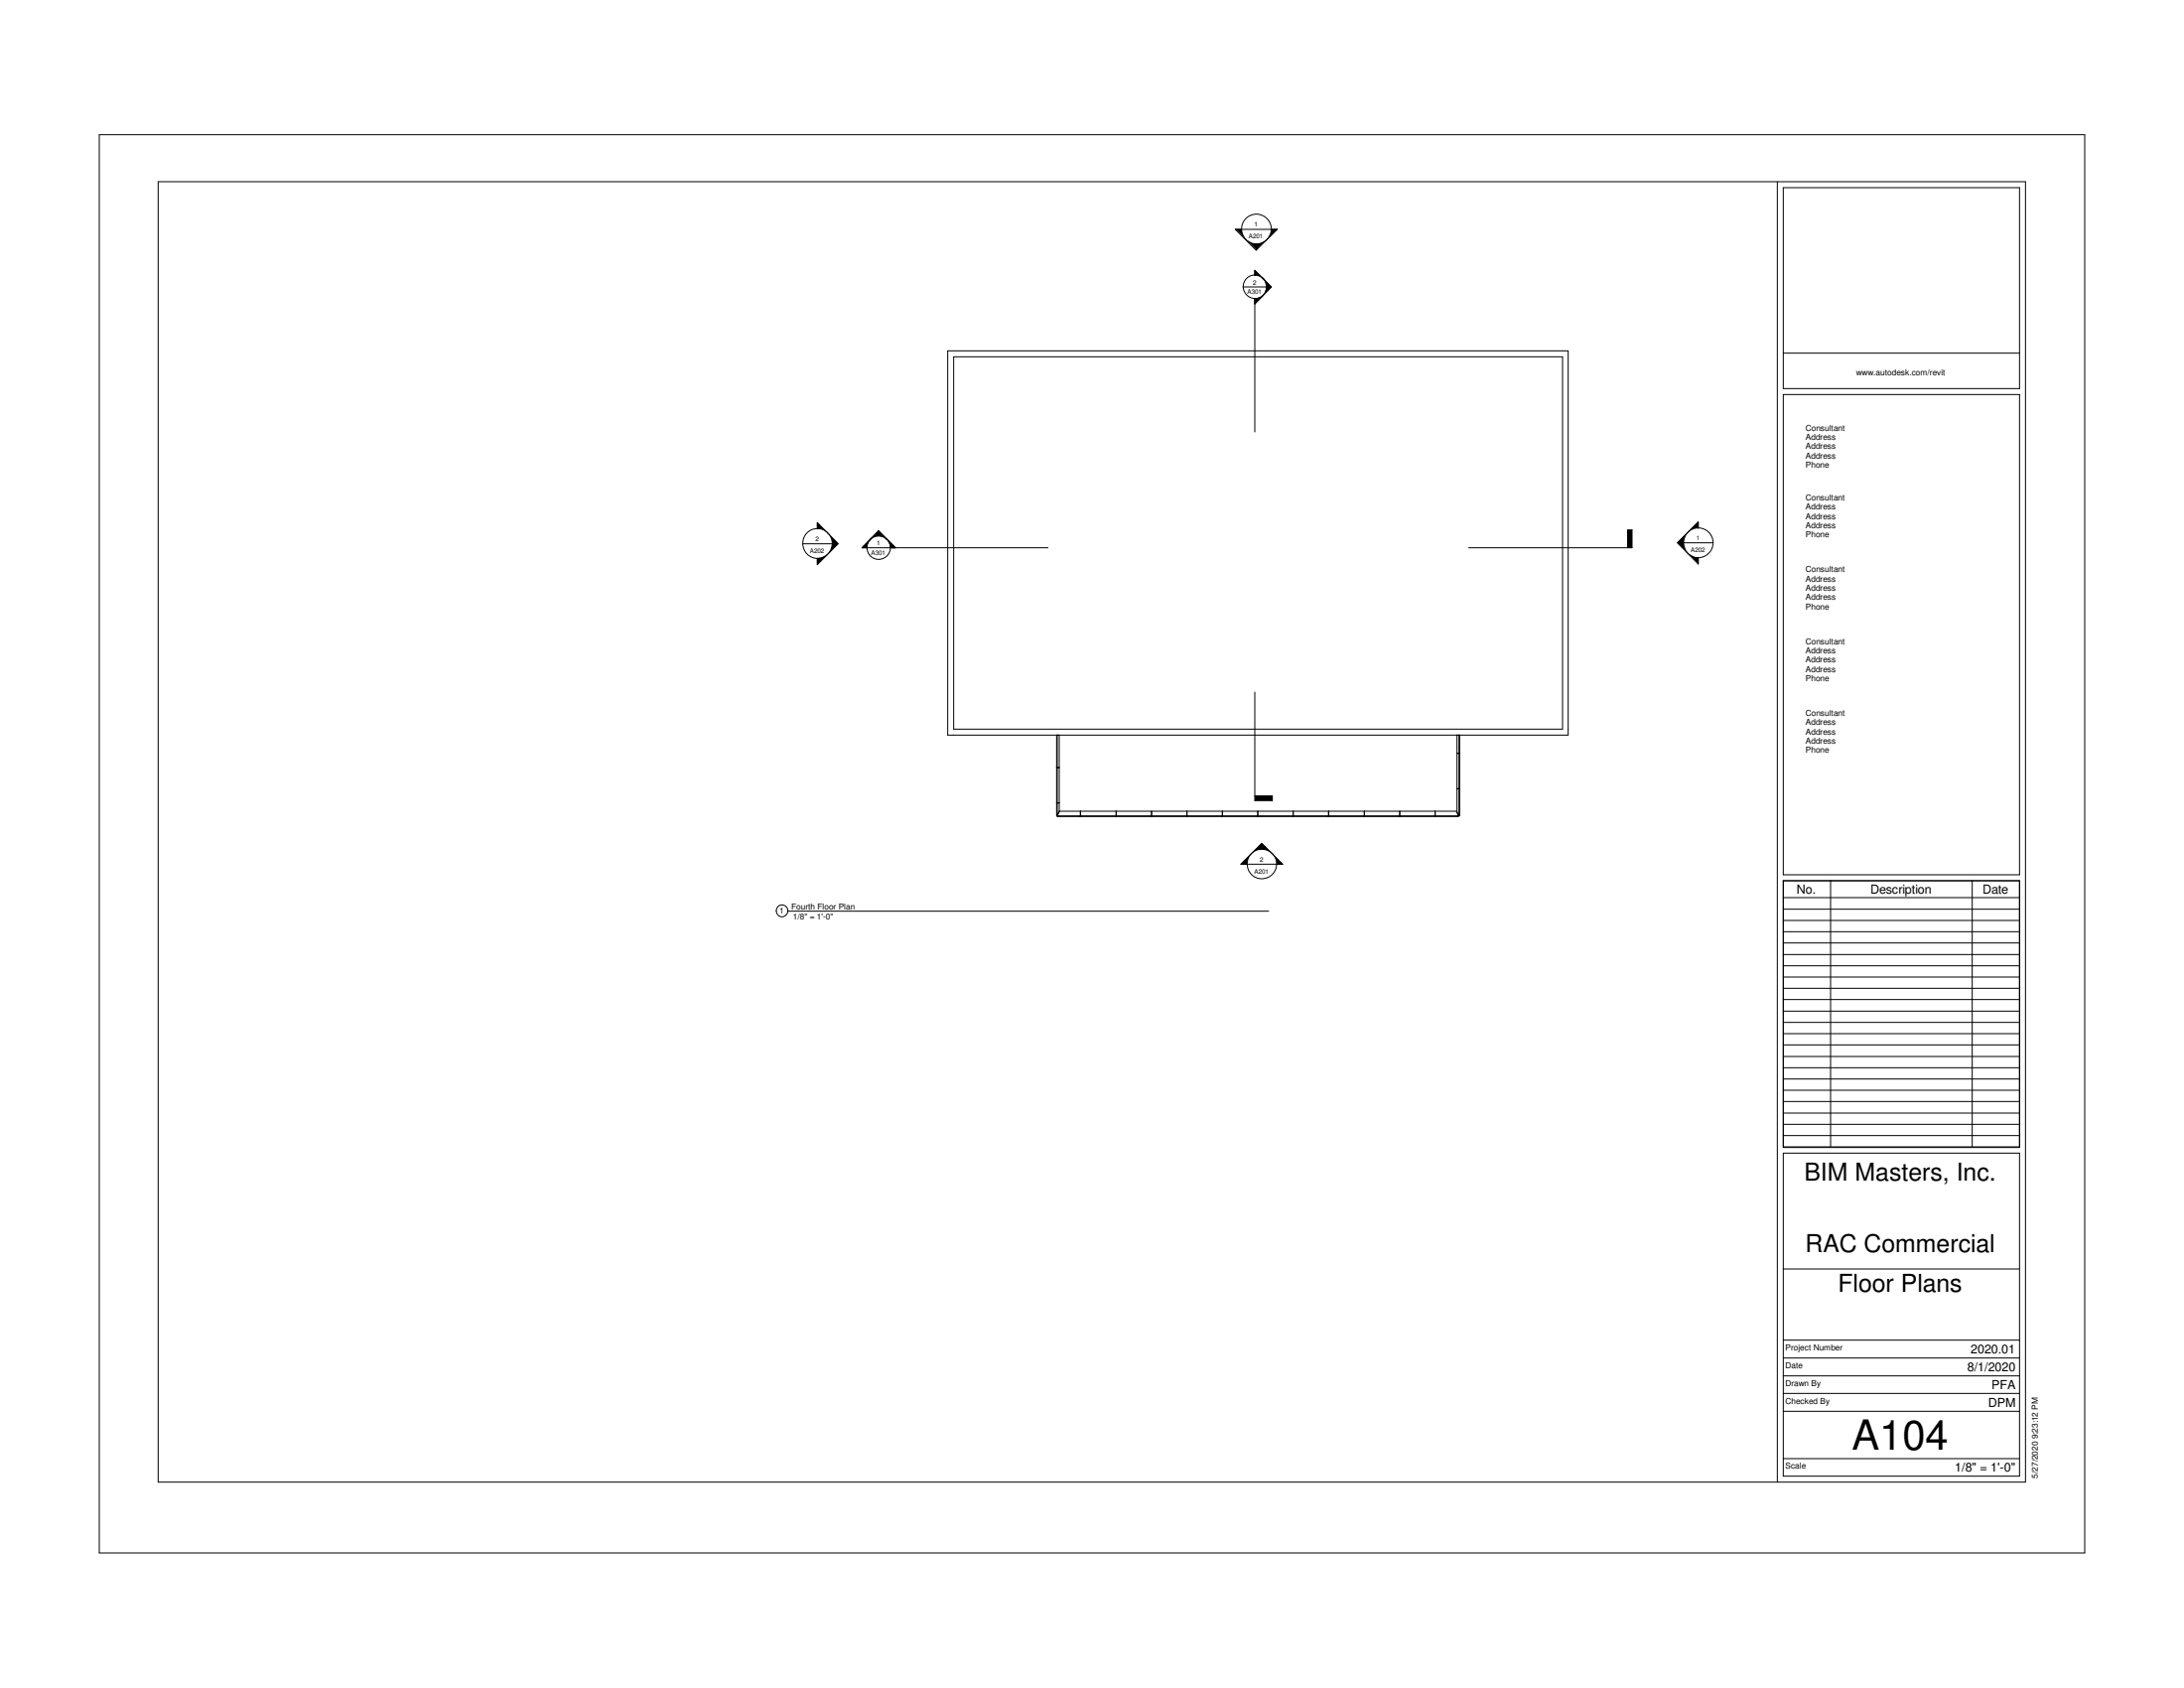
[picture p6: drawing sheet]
<svg xmlns="http://www.w3.org/2000/svg" width="279mm" height="216mm" viewBox="0 0 279 216" stroke-linecap="round" stroke-linejoin="round" font-family="sans-serif">
<g fill="none" stroke="#000" stroke-width=".13">
<path d="M121.2 44.9h79.4v49.1h-79.4zM122 45.6h77.9v47.7h-77.9zM215.3 69.4h3.9M135.2 94v10.3h.1M135.2 98.2h.3M135.3 94v10.3M135.5 94v9.7l-.2 .6M186.4 94v9.8l.2 .6M186.4 96.4h.3M186.6 94v10.4M186.7 94v10.4h-.1M135.2 102.7h.3"/>
<path d="M135.3 104.4h51.3M135.3 104.4l.3-.6h50.7l.3 .6M138.2 103.8v.6M142.8 103.8v.6M147.3 103.8v.6M151.8 103.8v.6M156.4 103.8v.6M160.9 103.8v.6M165.4 103.8v.6M170 103.8v.6M174.5 103.8v.6M179.1 103.8v.6"/>
<path d="M183.6 103.8v.6M186.4 100.9h.3"/>
<circle cx="217.3" cy="69.4" r="1.9"/>
</g>
<g fill="#fff">
<path d="M217 68.3h.5v1h-.5z"/>
<path d="M216.3 69.8h1.9v1h-1.9z"/>
</g>
<g fill="none" stroke="#000" stroke-width=".13">
<path d="M217.3 67.6v-.8l-2.7 2.6 2.7 2.7v-.8M159.5 110.5h3.8"/>
<circle cx="161.4" cy="110.5" r="1.89"/>
</g>
<path d="M214.6 68.1h1.3v2.5h-1.3zM215.9 70.8h1.4v1.3h-1.4zM215.9 66.8h1.4v1.3h-1.4z" fill="#000"/>
<g fill="#fff">
<path d="M161.2 109.4h.5v1h-.5z"/>
<path d="M160.5 111h1.8v.9h-1.8z"/>
</g>
<g fill="none" stroke="#000" stroke-width=".13">
<path d="M102.7 69.6h3.8"/>
<circle cx="104.6" cy="69.5" r="1.9"/>
</g>
<g fill="#fff">
<path d="M104.4 68.4h.4v.9h-.4z"/>
<path d="M103.6 69.9h1.9v1h-1.9z"/>
</g>
<g fill="none" stroke="#000" stroke-width=".13">
<path d="M158.8 29.3h3.8"/>
<circle cx="160.7" cy="29.3" r="1.9"/>
</g>
<g fill="#fff">
<path d="M160.5 28.2h.5v.9h-.5z"/>
<path d="M159.8 29.7h1.8v.9h-1.8z"/>
</g>
<g fill="none" stroke="#000" stroke-width=".13">
<path d="M12.7 17.2h254v181.4h-254zM20.2 23.2h238.9v166.4h-238.9zM158.8 29.3h-.8l2.7 2.7 2.7-2.7h-.8M159 36.7h3.6M160.5 35.2v-.6l2.1 2.1M160.5 35.2l.7 .1 .3 .3M161.6 35.6a1.53 1.53 0 0 1 0 2.2l1-1.1M162.6 36.7l-2.1 2.2 1-1.1-.3 .3-.7 .1v17M227.4 23.2v166.4M228.1 24h30.3v25.7h-30.3zM228.1 45.2h30.3M228.1 50.5h30.3v61.4h-30.3z"/>
<path d="M104.6 67.6v-.8l2.6 2.8-2.6 2.6v-.8M110.3 70.1h23.8M110.3 70.1l1-1.1-.4 .7v.4M112.4 67.9l2.2 2.2M112.4 67.9l-2.1 2.2M112.4 67.9l-1.1 1.1 .7-.4 .4-.1M112.4 67.9v.6M112.4 67.9l1.1 1.1-.7-.4-.4-.1M113.5 69l.2 .3 .2 .8M187.9 70.1h20.9v-2.3h-.6v2.3M160.5 88.5v13.9h2.3v-.6h-2.3M159.5 110.5h-.8l2.7-2.6 2.7 2.6h-.8"/>
<path d="M228.1 112.6h30.3v34.2h-30.3zM228.1 147.5h30.3v41.3h-30.3zM228.1 171.4h30.3M228.1 173.7h30.3M228.1 176h30.3M228.1 178.2h30.3M228.1 162.3h30.3M228.1 180.5h30.3M228.1 186.6h30.3"/>
<circle cx="160.6" cy="36.7" r="1.5"/>
<circle cx="112.4" cy="70" r="1.51"/>
</g>
<g fill="#000">
<path d="M158.1 29.3h1.3v1.3h-1.3zM159.4 30.6h2.5v1.4h-2.5zM160.5 37.9h.9v.9h-.9zM160.5 34.6h.8v.7h-.8zM161.8 35.9h.8v.8h-.8zM161.8 36.7h.8v.8h-.8zM162.1 29.3h1.3v1.3h-1.3zM104.6 66.8h1.1v1.2h-1.1zM104.6 71h1.1v1.2h-1.1zM106.1 68.4h1.1v2.3h-1.1zM110.3 69h1v1.1h-1zM111.4 67.9h1v1.1h-1z"/>
<path d="M112.4 67.9h1.1v1.1h-1.1zM113.7 69.2h.9v.9h-.9zM208.2 67.8h.6v2.3h-.6zM158.7 109.2h1.4v1.3h-1.4zM160.1 107.9h2.5v1.3h-2.5zM160.5 101.8h2.3v.6h-2.3zM162.9 109.4h1.2v1.1h-1.2z"/>
</g>
<g fill="#fff">
<path d="M237.5 47.1h11.4v1.2h-11.4z"/>
<path d="M228.4 186.9h2.7v1.1h-2.7z"/>
<path d="M228.4 174h2.2v1.2h-2.2z"/>
<path d="M228.4 176.3h4.6v1.2h-4.6z"/>
<path d="M228.4 178.6h5.7v1.1h-5.7z"/>
<path d="M228.4 171.7h7.4v1.2h-7.4z"/>
<path d="M231 54.1h5.3v1.2h-5.3z"/>
<path d="M231 55.3h3.9v1.2h-3.9z"/>
<path d="M231 56.5h3.9v1.2h-3.9z"/>
<path d="M231 57.7h3.9v1.1h-3.9z"/>
<path d="M231 58.8h3.1v1.2h-3.1z"/>
<path d="M231 63h5.3v1.2h-5.3z"/>
<path d="M231 64.2h3.9v1.2h-3.9z"/>
<path d="M231 65.4h3.9v1.2h-3.9z"/>
<path d="M231 66.6h3.9v1.2h-3.9z"/>
<path d="M231 67.8h3.1v1.2h-3.1z"/>
<path d="M231 72.2h5.3v1.2h-5.3z"/>
<path d="M231 73.4h3.9v1.2h-3.9z"/>
<path d="M231 74.6h3.9v1.2h-3.9z"/>
<path d="M231 75.8h3.9v1.2h-3.9z"/>
<path d="M231 77h3.1v1.1h-3.1z"/>
<path d="M231 81.4h5.3v1.2h-5.3z"/>
<path d="M231 82.6h3.9v1.2h-3.9z"/>
<path d="M231 83.8h3.9v1.2h-3.9z"/>
<path d="M231 85h3.9v1.1h-3.9z"/>
<path d="M231 86.1h3.1v1.2h-3.1z"/>
<path d="M231 90.6h5.3v1.2h-5.3z"/>
<path d="M231 91.8h3.9v1.2h-3.9z"/>
<path d="M231 93h3.9v1.1h-3.9z"/>
<path d="M231 94.1h3.9v1.2h-3.9z"/>
<path d="M231 95.3h3.1v1.2h-3.1z"/>
<path d="M259.7 178.7h1.3v10.4h-1.3z"/>
</g>
<g fill="none" stroke="#000" stroke-width=".13">
<path d="M100.8 116.5h61.5M228.1 112.6h30.3v34.1h-30.3zM228.1 119.2h30.3M228.1 117.7h30.3M228.1 116.3h30.3M228.1 114.8h30.3M234.2 112.6v34.1M252.3 112.6v34.1M228.1 139.4h30.3M228.1 138h30.3M228.1 136.6h30.3M228.1 135.1h30.3"/>
<path d="M228.1 133.6h30.3M228.1 132.2h30.3M228.1 130.8h30.3M228.1 129.3h30.3M228.1 127.8h30.3M228.1 126.4h30.3M228.1 125h30.3M228.1 123.5h30.3M228.1 122.1h30.3M228.1 120.6h30.3M228.1 145.2h30.3M228.1 143.8h30.3"/>
<path d="M228.1 142.4h30.3M228.1 140.9h30.3"/>
<circle cx="100.1" cy="116.5" r=".74"/>
</g>
<text font-size="5.3" x="236.9" y="185.4">A104</text>
<g font-size="3.2">
<text x="230.8" y="151">BIM Masters, Inc.</text>
<text x="231" y="160.1">RAC Commercial</text>
<text x="235.2" y="165.2">Floor Plans</text>
</g>
<g font-size="1.6">
<text x="229.9" y="114.3">No.</text>
<text x="239.3" y="114.3">Description</text>
<text x="253.7" y="114.3">Date</text>
<text x="252.1" y="173.1">2020.01</text>
<text x="251.7" y="175.4">8/1/2020</text>
<text x="254.4" y="179.9">DPM</text>
<text x="254.8" y="177.6">PFA</text>
<text x="250.1" y="188.2">1/8&quot; = 1'-0&quot;</text>
</g>
<g font-size="1.1">
<text x="237.5" y="48">www.autodesk.com/revit</text>
<text x="231" y="55.1">Consultant</text>
<text x="231" y="56.3">Address</text>
<text x="231" y="57.4">Address</text>
<text x="231" y="58.6">Address</text>
<text x="231" y="59.8">Phone</text>
<text x="231" y="64">Consultant</text>
<text x="231" y="65.2">Address</text>
<text x="231" y="66.4">Address</text>
<text x="231" y="67.6">Address</text>
<text x="231" y="68.7">Phone</text>
<text x="231" y="73.2">Consultant</text>
<text x="231" y="74.4">Address</text>
<text x="231" y="75.6">Address</text>
<text x="231" y="76.8">Address</text>
<text x="231" y="77.9">Phone</text>
<text x="231" y="82.4">Consultant</text>
<text x="231" y="83.6">Address</text>
<text x="231" y="84.8">Address</text>
<text x="231" y="85.9">Address</text>
<text x="231" y="87.1">Phone</text>
<text x="231" y="91.6">Consultant</text>
<text x="231" y="92.8">Address</text>
<text x="231" y="93.9">Address</text>
<text x="231" y="95.1">Address</text>
<text x="231" y="96.3">Phone</text>
<text x="99.7" y="116.9">1</text>
<text x="101.3" y="116.4">Fourth Floor Plan</text>
<text x="101.5" y="117.6">1/8&quot; = 1'-0&quot;</text>
<text x="228.4" y="172.7">Project Number</text>
<text x="228.4" y="175">Date</text>
<text x="228.4" y="177.2">Drawn By</text>
<text x="228.4" y="179.5">Checked By</text>
<text x="228.4" y="187.8">Scale</text>
<text x="260.7" y="189.1" transform="rotate(-90 260.7 189.1)">5/27/2020 9:23:12 PM</text>
</g>
<g font-size=".8">
<text x="160.5" y="29">1</text>
<text x="159.8" y="30.5">A201</text>
<text x="159.6" y="37.6">A301</text>
<text x="160.3" y="36.4">2</text>
<text x="103.6" y="70.7">A202</text>
<text x="104.4" y="69.2">2</text>
<text x="111.5" y="71">A301</text>
<text x="112.2" y="69.8">1</text>
<text x="216.3" y="70.6">A202</text>
<text x="217" y="69.1">1</text>
<text x="160.5" y="111.7">A201</text>
<text x="161.2" y="110.2">2</text>
</g>
</svg>
